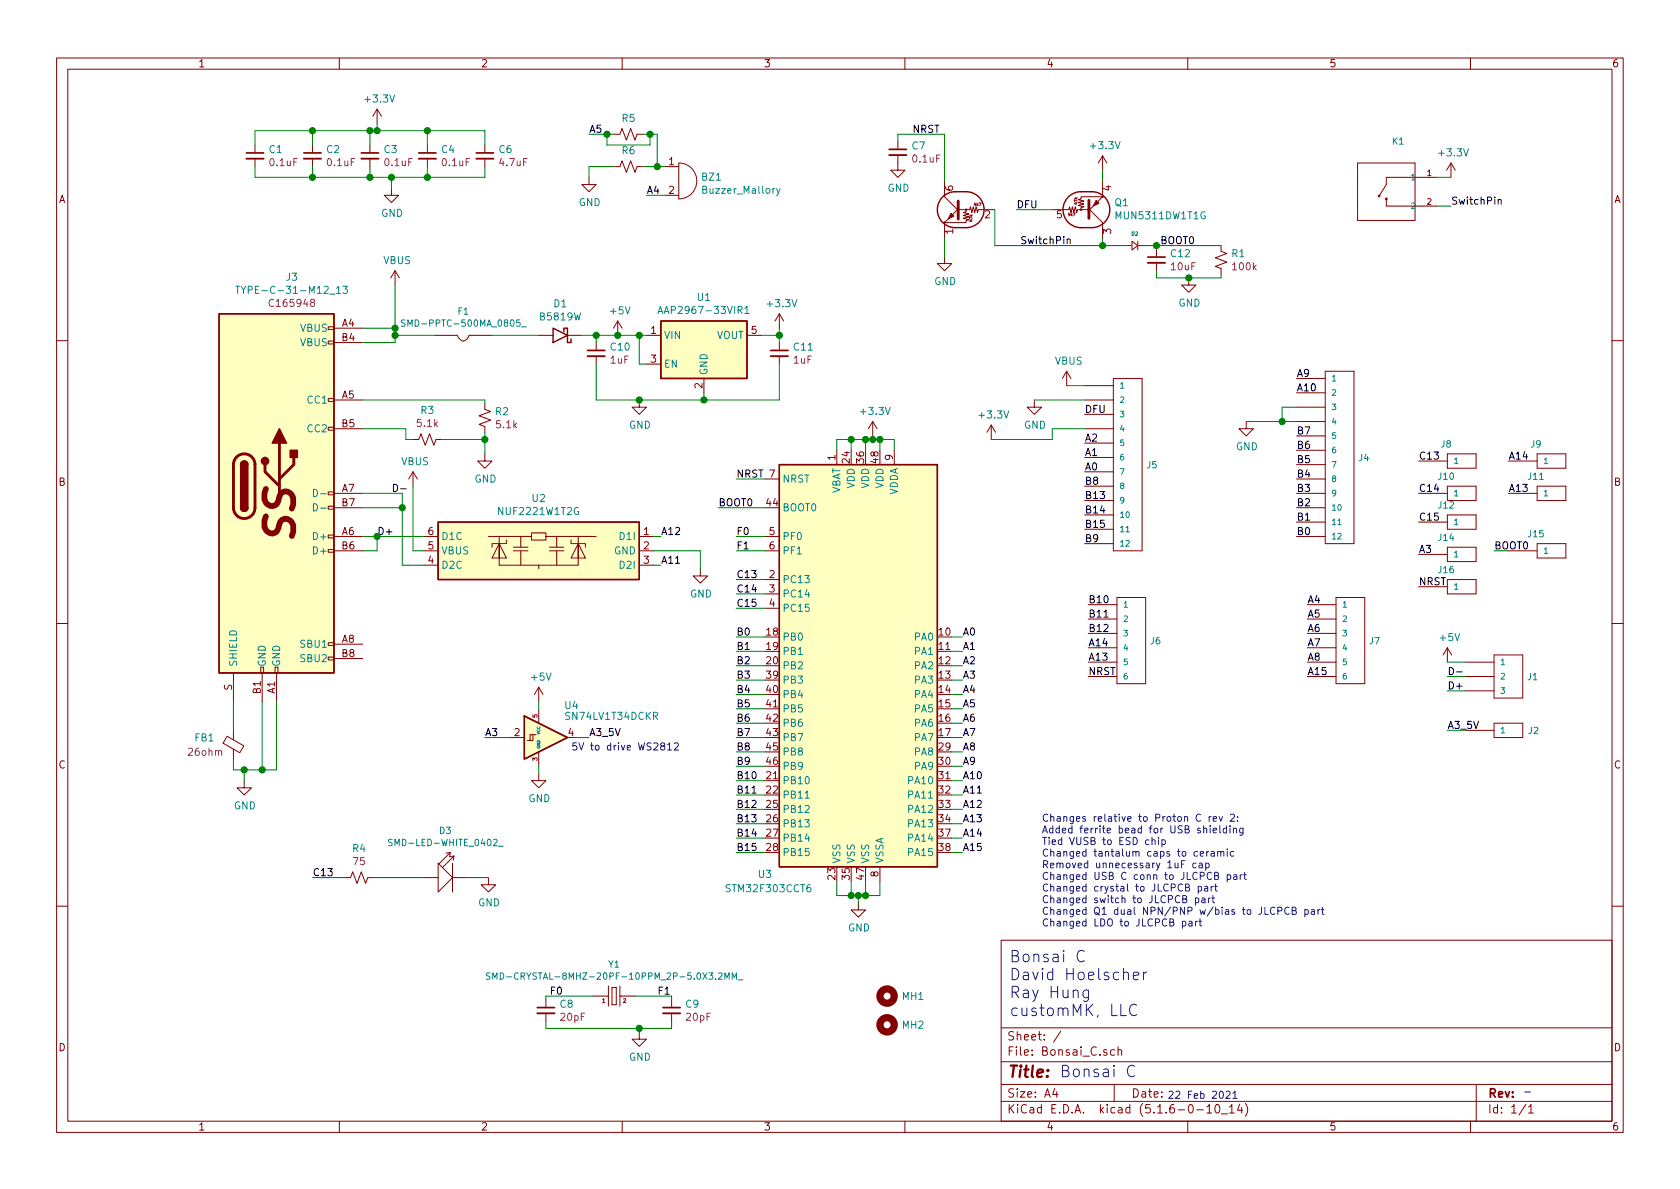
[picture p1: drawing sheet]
EESchema Schematic File Version 4
EELAYER 30 0
EELAYER END
$Descr A4 11693 8268
encoding utf-8
Sheet 1 1
Title ""
Date ""
Rev ""
Comp ""
Comment1 ""
Comment2 ""
Comment3 ""
Comment4 ""
$EndDescr
Wire Wire Line
	3375 3000 3375 3050
$Comp
L power:GND #PWR06
U 1 1
P 3375 3150
F 0 "#PWR06" H 3375 2900 50  0001 C CNN
F 1 "GND" H 3380 2977 50  0000 C CNN
F 2 "" H 3375 3150 50  0001 C CNN
F 3 "" H 3375 3150 50  0001 C CNN
	1    3375 3150
	1    0    0    -1  
$EndComp
Wire Wire Line
	3075 3050 3375 3050
Connection ~ 3375 3050
Wire Wire Line
	3375 3050 3375 3150
Wire Wire Line
	2825 3050 2875 3050
Wire Wire Line
	3375 2800 3375 2775
Wire Wire Line
	3375 2775 2525 2775
Wire Wire Line
	1625 4875 1625 5075
Wire Wire Line
	1625 5275 1625 5350
Wire Wire Line
	1625 5350 1700 5350
Wire Wire Line
	1925 5350 1925 4875
$Comp
L power:GND #PWR012
U 1 1
P 1700 5425
F 0 "#PWR012" H 1700 5175 50  0001 C CNN
F 1 "GND" H 1705 5252 50  0000 C CNN
F 2 "" H 1700 5425 50  0001 C CNN
F 3 "" H 1700 5425 50  0001 C CNN
	1    1700 5425
	1    0    0    -1  
$EndComp
Wire Wire Line
	1700 5350 1700 5425
Connection ~ 1700 5350
$Comp
L Bonsai_C:HEADER-VERT_3P-2.54_ J1
U 1 1
P 10500 4700
F 0 "J1" H 10628 4700 45  0000 L CNN
F 1 "HEADER-VERT_3P-2.54_" H 10450 4950 45  0001 L BNN
F 2 "Bonsai_C:PinHeader_1x03_P2.54mm_Vertical" H 10500 4700 39  0001 C CNN
F 3 "" H 10500 4700 39  0001 C CNN
	1    10500 4700
	1    0    0    -1  
$EndComp
$Comp
L Bonsai_C:HEADER-VERT_12P-2.54_ J5
U 1 1
P 7850 2825
F 0 "J5" H 7978 2425 45  0000 L CNN
F 1 "HEADER-VERT_12P-2.54_" H 7800 3075 45  0001 L BNN
F 2 "Bonsai_C:PinHeader_1x12_P2.54mm_Vertical" H 7850 2825 39  0001 C CNN
F 3 "" H 7850 2825 39  0001 C CNN
	1    7850 2825
	1    0    0    -1  
$EndComp
$Comp
L Bonsai_C:HEADER-VERT_6P-2.54_ J6
U 1 1
P 7875 4450
F 0 "J6" H 8003 4450 45  0000 L CNN
F 1 "HEADER-VERT_6P-2.54_" H 7825 4800 45  0001 L BNN
F 2 "Bonsai_C:PinHeader_1x06_P2.54mm_Vertical" H 7875 4550 39  0001 C CNN
F 3 "" H 7875 4550 39  0001 C CNN
	1    7875 4450
	1    0    0    -1  
$EndComp
$Comp
L Bonsai_C:HEADER-VERT_1P-2.54_ J2
U 1 1
P 10500 5075
F 0 "J2" H 10675 5075 45  0000 C CNN
F 1 "HEADER-VERT_1P-2.54_" H 10450 5325 45  0001 L BNN
F 2 "Bonsai_C:PinHeader_1x01_P2.54mm_Vertical" H 10500 5075 39  0001 C CNN
F 3 "" H 10500 5075 39  0001 C CNN
	1    10500 5075
	1    0    0    -1  
$EndComp
$Comp
L Bonsai_C:HEADER-VERT_12P-2.54_ J4
U 1 1
P 9325 2775
F 0 "J4" H 9453 2375 45  0000 L CNN
F 1 "HEADER-VERT_12P-2.54_" H 9275 3025 45  0001 L BNN
F 2 "Bonsai_C:PinHeader_1x12_P2.54mm_Vertical" H 9325 2775 39  0001 C CNN
F 3 "" H 9325 2775 39  0001 C CNN
	1    9325 2775
	1    0    0    -1  
$EndComp
$Comp
L Bonsai_C:HEADER-VERT_6P-2.54_ J7
U 1 1
P 9400 4450
F 0 "J7" H 9528 4450 45  0000 L CNN
F 1 "HEADER-VERT_6P-2.54_" H 9350 4800 45  0001 L BNN
F 2 "Bonsai_C:PinHeader_1x06_P2.54mm_Vertical" H 9400 4550 39  0001 C CNN
F 3 "" H 9400 4550 39  0001 C CNN
	1    9400 4450
	1    0    0    -1  
$EndComp
$Comp
L Bonsai_C:STM32F303CCT6 U3
U 1 1
P 6025 4625
F 0 "U3" H 5325 3175 50  0000 C CNN
F 1 "STM32F303CCT6" H 5350 3075 50  0000 C CNN
F 2 "Bonsai_C:LQFP-48_7x7mm_P0.5mm" H 5425 3225 50  0001 R CNN
F 3 "http://www.st.com/st-web-ui/static/active/en/resource/technical/document/datasheet/DM00058181.pdf" H 6025 4625 50  0001 C CNN
F 4 "C81523" H 5975 2854 50  0001 C CNN "LCSC"
	1    6025 4625
	1    0    0    -1  
$EndComp
Text Label 6700 4425 0    50   ~ 0
A0
Wire Wire Line
	6625 4425 6700 4425
Text Label 6700 4525 0    50   ~ 0
A1
Wire Wire Line
	6625 4525 6700 4525
Text Label 6700 4625 0    50   ~ 0
A2
Wire Wire Line
	6625 4625 6700 4625
Text Label 6700 4725 0    50   ~ 0
A3
Wire Wire Line
	6625 4725 6700 4725
Text Label 6700 4825 0    50   ~ 0
A4
Wire Wire Line
	6625 4825 6700 4825
Text Label 6700 4925 0    50   ~ 0
A5
Wire Wire Line
	6625 4925 6700 4925
Wire Wire Line
	6625 5025 6700 5025
Text Label 6700 5125 0    50   ~ 0
A7
Wire Wire Line
	6625 5125 6700 5125
Text Label 6700 5225 0    50   ~ 0
A8
Wire Wire Line
	6625 5225 6700 5225
Text Label 6700 5325 0    50   ~ 0
A9
Wire Wire Line
	6625 5325 6700 5325
Text Label 6700 5425 0    50   ~ 0
A10
Wire Wire Line
	6625 5425 6700 5425
Text Label 6700 5525 0    50   ~ 0
A11
Wire Wire Line
	6625 5525 6700 5525
Text Label 6700 5625 0    50   ~ 0
A12
Wire Wire Line
	6625 5625 6700 5625
Text Label 6700 5725 0    50   ~ 0
A13
Wire Wire Line
	6625 5725 6700 5725
Text Label 6700 5825 0    50   ~ 0
A14
Wire Wire Line
	6625 5825 6700 5825
Text Label 6700 5925 0    50   ~ 0
A15
Wire Wire Line
	6625 5925 6700 5925
Text Label 5125 3325 0    50   ~ 0
NRST
Text Label 5000 3525 0    50   ~ 0
BOOT0
Text Label 5125 3725 0    50   ~ 0
F0
Text Label 5125 4725 0    50   ~ 0
B3
Text Label 5125 4825 0    50   ~ 0
B4
Text Label 5125 4925 0    50   ~ 0
B5
Text Label 5125 5025 0    50   ~ 0
B6
Text Label 5125 5125 0    50   ~ 0
B7
Text Label 5125 5225 0    50   ~ 0
B8
Text Label 5125 5325 0    50   ~ 0
B9
Text Label 5125 5425 0    50   ~ 0
B10
Text Label 5125 5525 0    50   ~ 0
B11
Text Label 5125 5625 0    50   ~ 0
B12
Text Label 5125 5725 0    50   ~ 0
B13
Text Label 5125 5825 0    50   ~ 0
B14
Text Label 5125 5925 0    50   ~ 0
B15
Wire Wire Line
	5125 3325 5325 3325
Wire Wire Line
	5000 3525 5325 3525
Wire Wire Line
	5125 4725 5325 4725
Wire Wire Line
	5125 4825 5325 4825
Wire Wire Line
	5125 4925 5325 4925
Wire Wire Line
	5125 5025 5325 5025
Wire Wire Line
	5125 5125 5325 5125
Wire Wire Line
	5125 5225 5325 5225
Wire Wire Line
	5125 5325 5325 5325
Wire Wire Line
	5125 5425 5325 5425
Wire Wire Line
	5125 5525 5325 5525
Wire Wire Line
	5125 5625 5325 5625
Wire Wire Line
	5125 5725 5325 5725
Wire Wire Line
	5125 5825 5325 5825
Wire Wire Line
	5125 5925 5325 5925
Text Label 5125 3825 0    50   ~ 0
F1
Text Label 5125 4025 0    50   ~ 0
C13
Wire Wire Line
	5125 4025 5325 4025
Text Label 5125 4125 0    50   ~ 0
C14
Wire Wire Line
	5125 4125 5325 4125
Text Label 5125 4225 0    50   ~ 0
C15
Wire Wire Line
	5125 4225 5325 4225
Text Label 5125 4425 0    50   ~ 0
B0
Wire Wire Line
	5125 4425 5325 4425
Text Label 5125 4525 0    50   ~ 0
B1
Wire Wire Line
	5125 4525 5325 4525
Text Label 5125 4625 0    50   ~ 0
B2
Wire Wire Line
	5125 4625 5325 4625
$Comp
L power:GND #PWR013
U 1 1
P 5975 6275
F 0 "#PWR013" H 5975 6025 50  0001 C CNN
F 1 "GND" H 5980 6102 50  0000 C CNN
F 2 "" H 5975 6275 50  0001 C CNN
F 3 "" H 5975 6275 50  0001 C CNN
	1    5975 6275
	1    0    0    -1  
$EndComp
Wire Wire Line
	5825 6125 5825 6225
Wire Wire Line
	5825 6225 5925 6225
Wire Wire Line
	5975 6225 5975 6275
Connection ~ 5925 6225
Wire Wire Line
	5925 6225 5975 6225
Wire Wire Line
	5925 6125 5925 6225
Wire Wire Line
	6025 6125 6025 6225
Wire Wire Line
	6025 6225 5975 6225
Connection ~ 5975 6225
Wire Wire Line
	6125 6125 6125 6225
Wire Wire Line
	6125 6225 6025 6225
Connection ~ 6025 6225
Text Label 6700 5025 0    50   ~ 0
A6
Wire Wire Line
	2525 2275 2750 2275
Wire Wire Line
	2750 2275 2750 2325
Wire Wire Line
	3025 2325 2750 2325
$Comp
L Bonsai_C:B5819W D1
U 1 1
P 3900 2325
F 0 "D1" H 3900 2108 50  0000 C CNN
F 1 "B5819W" H 3900 2199 50  0000 C CNN
F 2 "Bonsai_C:D_SOD-123" H 3900 2150 50  0001 C CNN
F 3 "" H 3900 2325 50  0001 C CNN
F 4 "C8598" H 3900 2325 50  0001 C CNN "LCSC"
	1    3900 2325
	-1   0    0    1   
$EndComp
Wire Wire Line
	7550 2675 7425 2675
$Comp
L power:GND #PWR08
U 1 1
P 7200 2775
F 0 "#PWR08" H 7200 2525 50  0001 C CNN
F 1 "GND" H 7205 2602 50  0000 C CNN
F 2 "" H 7200 2775 50  0001 C CNN
F 3 "" H 7200 2775 50  0001 C CNN
	1    7200 2775
	1    0    0    -1  
$EndComp
Wire Wire Line
	7200 2775 7550 2775
$Comp
L Bonsai_C:cap_1uF_10v_0402 C10
U 1 1
P 4150 2425
F 0 "C10" H 4242 2446 50  0000 L CNN
F 1 "cap_1uF_10v_0402" H 4225 2325 50  0001 L CNN
F 2 "Bonsai_C:C_0402_1005Metric" H 4900 2100 50  0001 C CNN
F 3 "" H 4150 2400 50  0001 C CNN
F 4 "CC0402KRX5R6BB105" H 4625 2250 50  0001 C CNN "MPN"
F 5 "Yageo" H 4325 2175 50  0001 C CNN "Mfg"
F 6 "1uF" H 4242 2355 50  0000 L CNN "Display value"
F 7 "C52923" H 4150 2425 50  0001 C CNN "LCSC"
	1    4150 2425
	1    0    0    -1  
$EndComp
$Comp
L Bonsai_C:cap_1uF_10v_0402 C11
U 1 1
P 5425 2425
F 0 "C11" H 5517 2446 50  0000 L CNN
F 1 "cap_1uF_10v_0402" H 5500 2325 50  0001 L CNN
F 2 "Bonsai_C:C_0402_1005Metric" H 6175 2100 50  0001 C CNN
F 3 "" H 5425 2400 50  0001 C CNN
F 4 "CC0402KRX5R6BB105" H 5900 2250 50  0001 C CNN "MPN"
F 5 "Yageo" H 5600 2175 50  0001 C CNN "Mfg"
F 6 "1uF" H 5517 2355 50  0000 L CNN "Display value"
F 7 "C52923" H 5425 2425 50  0001 C CNN "LCSC"
	1    5425 2425
	1    0    0    -1  
$EndComp
Wire Wire Line
	5300 2325 5425 2325
Wire Wire Line
	5425 2325 5425 2375
Wire Wire Line
	4050 2325 4150 2325
Wire Wire Line
	4150 2375 4150 2325
Connection ~ 4150 2325
Wire Wire Line
	4150 2325 4300 2325
Wire Wire Line
	4150 2525 4150 2775
Wire Wire Line
	4150 2775 4450 2775
Wire Wire Line
	4900 2775 4900 2725
Wire Wire Line
	5425 2525 5425 2775
Wire Wire Line
	5425 2775 4900 2775
Connection ~ 4900 2775
$Comp
L power:GND #PWR05
U 1 1
P 4450 2775
F 0 "#PWR05" H 4450 2525 50  0001 C CNN
F 1 "GND" H 4455 2602 50  0000 C CNN
F 2 "" H 4450 2775 50  0001 C CNN
F 3 "" H 4450 2775 50  0001 C CNN
	1    4450 2775
	1    0    0    -1  
$EndComp
Connection ~ 4450 2775
Wire Wire Line
	4450 2775 4900 2775
Wire Wire Line
	4450 2325 4450 2525
Wire Wire Line
	4450 2525 4500 2525
Connection ~ 4450 2325
Wire Wire Line
	4450 2325 4500 2325
$Comp
L power:GND #PWR09
U 1 1
P 4875 3950
F 0 "#PWR09" H 4875 3700 50  0001 C CNN
F 1 "GND" H 4880 3777 50  0000 C CNN
F 2 "" H 4875 3950 50  0001 C CNN
F 3 "" H 4875 3950 50  0001 C CNN
	1    4875 3950
	1    0    0    -1  
$EndComp
Wire Wire Line
	2875 3825 2950 3825
Text Label 2725 3425 0    50   ~ 0
D-
Text Label 2625 3725 0    50   ~ 0
D+
Text Label 10075 4700 0    50   ~ 0
D-
Wire Wire Line
	10075 4700 10200 4700
Wire Wire Line
	10075 4800 10200 4800
Wire Wire Line
	10075 4600 10200 4600
Text Label 10075 4800 0    50   ~ 0
D+
$Comp
L power:+5V #PWR04
U 1 1
P 4300 2325
F 0 "#PWR04" H 4300 2175 50  0001 C CNN
F 1 "+5V" H 4315 2498 50  0000 C CNN
F 2 "" H 4300 2325 50  0001 C CNN
F 3 "" H 4300 2325 50  0001 C CNN
	1    4300 2325
	1    0    0    -1  
$EndComp
Connection ~ 4300 2325
Wire Wire Line
	4300 2325 4450 2325
$Comp
L power:+5V #PWR01
U 1 1
P 10075 4600
F 0 "#PWR01" H 10075 4450 50  0001 C CNN
F 1 "+5V" H 10090 4773 50  0000 C CNN
F 2 "" H 10075 4600 50  0001 C CNN
F 3 "" H 10075 4600 50  0001 C CNN
	1    10075 4600
	1    0    0    -1  
$EndComp
Wire Wire Line
	10075 5075 10200 5075
$Comp
L power:VBUS #PWR02
U 1 1
P 2750 1975
F 0 "#PWR02" H 2750 1825 50  0001 C CNN
F 1 "VBUS" H 2765 2148 50  0000 C CNN
F 2 "" H 2750 1975 50  0001 C CNN
F 3 "" H 2750 1975 50  0001 C CNN
	1    2750 1975
	1    0    0    -1  
$EndComp
Wire Wire Line
	2750 1975 2750 2275
$Comp
L power:VBUS #PWR07
U 1 1
P 7425 2675
F 0 "#PWR07" H 7425 2525 50  0001 C CNN
F 1 "VBUS" H 7440 2848 50  0000 C CNN
F 2 "" H 7425 2675 50  0001 C CNN
F 3 "" H 7425 2675 50  0001 C CNN
	1    7425 2675
	1    0    0    -1  
$EndComp
Connection ~ 2750 2275
Wire Wire Line
	3425 2325 3750 2325
$Comp
L Bonsai_C:SN74LV1T34DCKR U4
U 1 1
P 3750 5125
F 0 "U4" H 3925 5350 50  0000 L CNN
F 1 "SN74LV1T34DCKR" H 3925 5275 50  0000 L CNN
F 2 "Bonsai_C:SOT-353_SC-70-5" H 3750 4875 50  0001 C CNN
F 3 "http://www.ti.com/lit/ds/symlink/sn74lvc1g14.pdf" H 3750 5125 50  0001 C CNN
F 4 "C78541" H 4044 5034 50  0001 L CNN "LCSC"
	1    3750 5125
	1    0    0    -1  
$EndComp
$Comp
L power:+3.3V #PWR03
U 1 1
P 5425 2275
F 0 "#PWR03" H 5425 2125 50  0001 C CNN
F 1 "+3.3V" H 5440 2448 50  0000 C CNN
F 2 "" H 5425 2275 50  0001 C CNN
F 3 "" H 5425 2275 50  0001 C CNN
	1    5425 2275
	1    0    0    -1  
$EndComp
Wire Wire Line
	5425 2275 5425 2325
Connection ~ 5425 2325
Wire Wire Line
	3750 4875 3750 4925
Wire Wire Line
	3750 5375 3750 5325
$Comp
L power:GND #PWR011
U 1 1
P 3750 5375
F 0 "#PWR011" H 3750 5125 50  0001 C CNN
F 1 "GND" H 3755 5202 50  0000 C CNN
F 2 "" H 3750 5375 50  0001 C CNN
F 3 "" H 3750 5375 50  0001 C CNN
	1    3750 5375
	1    0    0    -1  
$EndComp
Wire Wire Line
	2600 6100 2950 6100
Text Label 2175 6100 0    50   ~ 0
C13
Wire Wire Line
	2175 6100 2400 6100
$Comp
L power:GND #PWR025
U 1 1
P 3400 6100
F 0 "#PWR025" H 3400 5850 50  0001 C CNN
F 1 "GND" H 3405 5927 50  0000 C CNN
F 2 "" H 3400 6100 50  0001 C CNN
F 3 "" H 3400 6100 50  0001 C CNN
	1    3400 6100
	1    0    0    -1  
$EndComp
Wire Wire Line
	3250 6100 3400 6100
$Comp
L power:+3.3V #PWR021
U 1 1
P 6075 3025
F 0 "#PWR021" H 6075 2875 50  0001 C CNN
F 1 "+3.3V" H 6090 3198 50  0000 C CNN
F 2 "" H 6075 3025 50  0001 C CNN
F 3 "" H 6075 3025 50  0001 C CNN
	1    6075 3025
	1    0    0    -1  
$EndComp
Wire Wire Line
	6075 3025 6075 3050
Wire Wire Line
	6075 3050 6125 3050
Wire Wire Line
	6225 3050 6225 3125
Wire Wire Line
	6125 3125 6125 3050
Connection ~ 6125 3050
Wire Wire Line
	6125 3050 6225 3050
Wire Wire Line
	5825 3125 5825 3050
Wire Wire Line
	5825 3050 5925 3050
Connection ~ 6075 3050
Wire Wire Line
	6025 3125 6025 3050
Connection ~ 6025 3050
Wire Wire Line
	6025 3050 6075 3050
Wire Wire Line
	5925 3125 5925 3050
Connection ~ 5925 3050
Wire Wire Line
	5925 3050 6025 3050
Wire Wire Line
	7675 1700 7675 1650
$Comp
L power:+3.3V #PWR016
U 1 1
P 7675 1175
F 0 "#PWR016" H 7675 1025 50  0001 C CNN
F 1 "+3.3V" H 7690 1348 50  0000 C CNN
F 2 "" H 7675 1175 50  0001 C CNN
F 3 "" H 7675 1175 50  0001 C CNN
	1    7675 1175
	1    0    0    -1  
$EndComp
Wire Wire Line
	7675 1175 7675 1250
Text Label 7075 1450 0    50   ~ 0
DFU
Wire Wire Line
	7075 1450 7325 1450
Text Label 6350 925  0    50   ~ 0
NRST
Text Label 9875 4075 0    50   ~ 0
NRST
Text Label 7575 4700 0    50   ~ 0
NRST
Wire Wire Line
	6250 975  6250 925 
Wire Wire Line
	6250 925  6575 925 
$Comp
L power:GND #PWR017
U 1 1
P 6575 1775
F 0 "#PWR017" H 6575 1525 50  0001 C CNN
F 1 "GND" H 6580 1602 50  0000 C CNN
F 2 "" H 6575 1775 50  0001 C CNN
F 3 "" H 6575 1775 50  0001 C CNN
	1    6575 1775
	1    0    0    -1  
$EndComp
Wire Wire Line
	6575 1650 6575 1775
$Comp
L power:GND #PWR015
U 1 1
P 6250 1125
F 0 "#PWR015" H 6250 875 50  0001 C CNN
F 1 "GND" H 6255 952 50  0000 C CNN
F 2 "" H 6250 1125 50  0001 C CNN
F 3 "" H 6250 1125 50  0001 C CNN
	1    6250 1125
	1    0    0    -1  
$EndComp
Wire Wire Line
	6575 925  6575 1250
Text Label 7100 1700 0    50   ~ 0
SwitchPin
Text Label 10100 1425 0    50   ~ 0
SwitchPin
Wire Wire Line
	10100 1425 10000 1425
Wire Wire Line
	6925 1700 7675 1700
Connection ~ 7675 1700
Wire Wire Line
	7675 1700 7850 1700
Text Label 8075 1700 0    50   ~ 0
BOOT0
$Comp
L Bonsai_C:r_5.1k_0402_1p R2
U 1 1
P 3375 2900
F 0 "R2" H 3443 2946 50  0000 L CNN
F 1 "r_5.1k_0402_1p" H 3405 2860 50  0001 L CNN
F 2 "Bonsai_C:R_0402_1005Metric" H 4100 2775 50  0001 C CNN
F 3 "" H 3375 2900 50  0001 C CNN
F 4 "0402WGF5101TCE" H 3775 2700 50  0001 C CNN "MPN"
F 5 "5.1k" H 3443 2855 50  0000 L CNN "Display value"
F 6 "C25905" H 3375 2900 50  0001 C CNN "LCSC"
	1    3375 2900
	1    0    0    -1  
$EndComp
$Comp
L Bonsai_C:r_5.1k_0402_1p R3
U 1 1
P 2975 3050
F 0 "R3" V 2770 3050 50  0000 C CNN
F 1 "r_5.1k_0402_1p" H 3005 3010 50  0001 L CNN
F 2 "Bonsai_C:R_0402_1005Metric" H 3700 2925 50  0001 C CNN
F 3 "" H 2975 3050 50  0001 C CNN
F 4 "0402WGF5101TCE" H 3375 2850 50  0001 C CNN "MPN"
F 5 "5.1k" V 2861 3050 50  0000 C CNN "Display value"
F 6 "C25905" H 2975 3050 50  0001 C CNN "LCSC"
	1    2975 3050
	0    1    1    0   
$EndComp
$Comp
L Bonsai_C:r_75_0402_1p R4
U 1 1
P 2500 6100
F 0 "R4" V 2295 6100 50  0000 C CNN
F 1 "r_75_0402_1p" H 2530 6060 50  0001 L CNN
F 2 "Bonsai_C:R_0402_1005Metric" H 3225 5975 50  0001 C CNN
F 3 "" H 2500 6100 50  0001 C CNN
F 4 "0402WGF750JTCE" H 2900 5900 50  0001 C CNN "MPN"
F 5 "Uniroyal" H 2675 5825 50  0001 C CNN "Mfg"
F 6 "75" V 2386 6100 50  0000 C CNN "Display value"
F 7 "C25133" H 2500 6100 50  0001 C CNN "LCSC"
	1    2500 6100
	0    1    1    0   
$EndComp
$Comp
L Bonsai_C:r_100k_0402_1p R1
U 1 1
P 8500 1800
F 0 "R1" H 8568 1846 50  0000 L CNN
F 1 "r_100k_0402_1p" H 8530 1760 50  0001 L CNN
F 2 "Bonsai_C:R_0402_1005Metric" H 9225 1675 50  0001 C CNN
F 3 "" H 8500 1800 50  0001 C CNN
F 4 "0402WGF1003TCE" H 8900 1600 50  0001 C CNN "MPN"
F 5 "100k" H 8568 1755 50  0000 L CNN "Display value"
F 6 "C25741" H 8500 1800 50  0001 C CNN "LCSC"
	1    8500 1800
	1    0    0    -1  
$EndComp
Wire Wire Line
	7950 1700 8050 1700
Wire Wire Line
	8050 1725 8050 1700
Connection ~ 8050 1700
Wire Wire Line
	8050 1700 8500 1700
Wire Wire Line
	8050 1875 8050 1925
Wire Wire Line
	8050 1925 8275 1925
Wire Wire Line
	8500 1925 8500 1900
$Comp
L power:GND #PWR020
U 1 1
P 8275 1925
F 0 "#PWR020" H 8275 1675 50  0001 C CNN
F 1 "GND" H 8280 1752 50  0000 C CNN
F 2 "" H 8275 1925 50  0001 C CNN
F 3 "" H 8275 1925 50  0001 C CNN
	1    8275 1925
	1    0    0    -1  
$EndComp
Connection ~ 8275 1925
Wire Wire Line
	8275 1925 8500 1925
$Comp
L Bonsai_C:cap_100nF_16v_0402 C7
U 1 1
P 6250 1025
F 0 "C7" H 6342 1046 50  0000 L CNN
F 1 "cap_100nF_16v_0402" H 6325 925 50  0001 L CNN
F 2 "Bonsai_C:C_0402_1005Metric" H 7000 700 50  0001 C CNN
F 3 "" H 6250 1000 50  0001 C CNN
F 4 "CL05B104KO5NNNC" H 6725 850 50  0001 C CNN "MPN"
F 5 "Samsung" H 6425 775 50  0001 C CNN "Mfg"
F 6 "0.1uF" H 6342 955 50  0000 L CNN "Display value"
F 7 "C1525" H 6250 1025 50  0001 C CNN "LCSC"
	1    6250 1025
	1    0    0    -1  
$EndComp
$Comp
L Bonsai_C:cap_100nF_16v_0402 C4
U 1 1
P 2975 1050
F 0 "C4" H 3067 1071 50  0000 L CNN
F 1 "cap_100nF_16v_0402" H 3050 950 50  0001 L CNN
F 2 "Bonsai_C:C_0402_1005Metric" H 3725 725 50  0001 C CNN
F 3 "" H 2975 1025 50  0001 C CNN
F 4 "CL05B104KO5NNNC" H 3450 875 50  0001 C CNN "MPN"
F 5 "Samsung" H 3150 800 50  0001 C CNN "Mfg"
F 6 "0.1uF" H 3067 980 50  0000 L CNN "Display value"
F 7 "C1525" H 2975 1050 50  0001 C CNN "LCSC"
	1    2975 1050
	1    0    0    -1  
$EndComp
$Comp
L Bonsai_C:cap_100nF_16v_0402 C3
U 1 1
P 2575 1050
F 0 "C3" H 2667 1071 50  0000 L CNN
F 1 "cap_100nF_16v_0402" H 2650 950 50  0001 L CNN
F 2 "Bonsai_C:C_0402_1005Metric" H 3325 725 50  0001 C CNN
F 3 "" H 2575 1025 50  0001 C CNN
F 4 "CL05B104KO5NNNC" H 3050 875 50  0001 C CNN "MPN"
F 5 "Samsung" H 2750 800 50  0001 C CNN "Mfg"
F 6 "0.1uF" H 2667 980 50  0000 L CNN "Display value"
F 7 "C1525" H 2575 1050 50  0001 C CNN "LCSC"
	1    2575 1050
	1    0    0    -1  
$EndComp
$Comp
L Bonsai_C:cap_100nF_16v_0402 C2
U 1 1
P 2175 1050
F 0 "C2" H 2267 1071 50  0000 L CNN
F 1 "cap_100nF_16v_0402" H 2250 950 50  0001 L CNN
F 2 "Bonsai_C:C_0402_1005Metric" H 2925 725 50  0001 C CNN
F 3 "" H 2175 1025 50  0001 C CNN
F 4 "CL05B104KO5NNNC" H 2650 875 50  0001 C CNN "MPN"
F 5 "Samsung" H 2350 800 50  0001 C CNN "Mfg"
F 6 "0.1uF" H 2267 980 50  0000 L CNN "Display value"
F 7 "C1525" H 2175 1050 50  0001 C CNN "LCSC"
	1    2175 1050
	1    0    0    -1  
$EndComp
$Comp
L Bonsai_C:cap_100nF_16v_0402 C1
U 1 1
P 1775 1050
F 0 "C1" H 1867 1071 50  0000 L CNN
F 1 "cap_100nF_16v_0402" H 1850 950 50  0001 L CNN
F 2 "Bonsai_C:C_0402_1005Metric" H 2525 725 50  0001 C CNN
F 3 "" H 1775 1025 50  0001 C CNN
F 4 "CL05B104KO5NNNC" H 2250 875 50  0001 C CNN "MPN"
F 5 "Samsung" H 1950 800 50  0001 C CNN "Mfg"
F 6 "0.1uF" H 1867 980 50  0000 L CNN "Display value"
F 7 "C1525" H 1775 1050 50  0001 C CNN "LCSC"
	1    1775 1050
	1    0    0    -1  
$EndComp
$Comp
L power:+3.3V #PWR010
U 1 1
P 2625 850
F 0 "#PWR010" H 2625 700 50  0001 C CNN
F 1 "+3.3V" H 2640 1023 50  0000 C CNN
F 2 "" H 2625 850 50  0001 C CNN
F 3 "" H 2625 850 50  0001 C CNN
	1    2625 850 
	1    0    0    -1  
$EndComp
Wire Wire Line
	1775 1000 1775 900 
Wire Wire Line
	1775 900  2175 900 
Wire Wire Line
	2625 850  2625 900 
Connection ~ 2625 900 
Wire Wire Line
	2625 900  2975 900 
Wire Wire Line
	2175 1000 2175 900 
Connection ~ 2175 900 
Wire Wire Line
	2175 900  2575 900 
Wire Wire Line
	2575 1000 2575 900 
Connection ~ 2575 900 
Wire Wire Line
	2575 900  2625 900 
Wire Wire Line
	2975 1000 2975 900 
Connection ~ 2975 900 
Wire Wire Line
	1775 1150 1775 1225
Wire Wire Line
	1775 1225 2175 1225
Wire Wire Line
	2975 1150 2975 1225
Connection ~ 2975 1225
Wire Wire Line
	2575 1150 2575 1225
Connection ~ 2575 1225
Wire Wire Line
	2575 1225 2725 1225
Wire Wire Line
	2175 1150 2175 1225
Connection ~ 2175 1225
Wire Wire Line
	2175 1225 2575 1225
$Comp
L power:GND #PWR014
U 1 1
P 2725 1300
F 0 "#PWR014" H 2725 1050 50  0001 C CNN
F 1 "GND" H 2730 1127 50  0000 C CNN
F 2 "" H 2725 1300 50  0001 C CNN
F 3 "" H 2725 1300 50  0001 C CNN
	1    2725 1300
	1    0    0    -1  
$EndComp
Wire Wire Line
	2725 1300 2725 1225
Connection ~ 2725 1225
Wire Wire Line
	2725 1225 2975 1225
$Comp
L power:+5V #PWR024
U 1 1
P 3750 4875
F 0 "#PWR024" H 3750 4725 50  0001 C CNN
F 1 "+5V" H 3765 5048 50  0000 C CNN
F 2 "" H 3750 4875 50  0001 C CNN
F 3 "" H 3750 4875 50  0001 C CNN
	1    3750 4875
	1    0    0    -1  
$EndComp
Text Label 4100 5125 0    50   ~ 0
A3_5V
Text Label 3375 5125 0    50   ~ 0
A3
Wire Wire Line
	3375 5125 3550 5125
Wire Wire Line
	4000 5125 4100 5125
Text Notes 3975 5225 0    50   ~ 0
5V to drive WS2812\n
$Comp
L Bonsai_C:cap_20pF_50v_0402 C8
U 1 1
P 3800 7000
F 0 "C8" H 3892 7021 50  0000 L CNN
F 1 "cap_20pF_50v_0402" H 3875 6900 50  0001 L CNN
F 2 "Bonsai_C:C_0402_1005Metric" H 4550 6675 50  0001 C CNN
F 3 "" H 3800 6975 50  0001 C CNN
F 4 "0402CG200J500NT" H 4275 6825 50  0001 C CNN "MPN"
F 5 "Guangdong Fenghua Advanced Tech" H 3975 6750 50  0001 C CNN "Mfg"
F 6 "20pF" H 3892 6930 50  0000 L CNN "Display value"
F 7 "C1554" H 3800 7000 50  0001 C CNN "LCSC"
	1    3800 7000
	1    0    0    -1  
$EndComp
$Comp
L Bonsai_C:cap_20pF_50v_0402 C9
U 1 1
P 4675 7000
F 0 "C9" H 4767 7021 50  0000 L CNN
F 1 "cap_20pF_50v_0402" H 4750 6900 50  0001 L CNN
F 2 "Bonsai_C:C_0402_1005Metric" H 5425 6675 50  0001 C CNN
F 3 "" H 4675 6975 50  0001 C CNN
F 4 "0402CG200J500NT" H 5150 6825 50  0001 C CNN "MPN"
F 5 "Guangdong Fenghua Advanced Tech" H 4850 6750 50  0001 C CNN "Mfg"
F 6 "20pF" H 4767 6930 50  0000 L CNN "Display value"
F 7 "C1554" H 4675 7000 50  0001 C CNN "LCSC"
	1    4675 7000
	1    0    0    -1  
$EndComp
$Comp
L power:GND #PWR026
U 1 1
P 4450 7175
F 0 "#PWR026" H 4450 6925 50  0001 C CNN
F 1 "GND" H 4455 7002 50  0000 C CNN
F 2 "" H 4450 7175 50  0001 C CNN
F 3 "" H 4450 7175 50  0001 C CNN
	1    4450 7175
	1    0    0    -1  
$EndComp
Wire Wire Line
	3800 7100 3800 7150
Wire Wire Line
	4675 7150 4675 7100
Wire Wire Line
	4450 7175 4450 7150
Connection ~ 4450 7150
Wire Wire Line
	4450 7150 4675 7150
Wire Wire Line
	4675 6925 4675 6950
Wire Wire Line
	3800 6925 3800 6950
Text Label 9025 2625 0    50   ~ 0
A9
Text Label 9025 2725 0    50   ~ 0
A10
$Comp
L power:GND #PWR022
U 1 1
P 8675 2925
F 0 "#PWR022" H 8675 2675 50  0001 C CNN
F 1 "GND" H 8680 2752 50  0000 C CNN
F 2 "" H 8675 2925 50  0001 C CNN
F 3 "" H 8675 2925 50  0001 C CNN
	1    8675 2925
	1    0    0    -1  
$EndComp
Wire Wire Line
	8675 2925 8925 2925
Wire Wire Line
	9025 2825 8925 2825
Wire Wire Line
	8925 2825 8925 2925
Connection ~ 8925 2925
Wire Wire Line
	8925 2925 9025 2925
Text Label 9025 3025 0    50   ~ 0
B7
Text Label 9025 3125 0    50   ~ 0
B6
Text Label 9025 3225 0    50   ~ 0
B5
Text Label 9025 3325 0    50   ~ 0
B4
Text Label 9025 3425 0    50   ~ 0
B3
Text Label 9025 3525 0    50   ~ 0
B2
Text Label 9025 3625 0    50   ~ 0
B1
Text Label 9025 3725 0    50   ~ 0
B0
Text Label 7575 4600 0    50   ~ 0
A13
Text Label 7575 4500 0    50   ~ 0
A14
Text Label 7575 4400 0    50   ~ 0
B12
Text Label 7575 4300 0    50   ~ 0
B11
Text Label 7575 4200 0    50   ~ 0
B10
Text Label 9100 4200 0    50   ~ 0
A4
Text Label 9100 4300 0    50   ~ 0
A5
Text Label 9100 4400 0    50   ~ 0
A6
Text Label 9100 4500 0    50   ~ 0
A7
Text Label 9100 4600 0    50   ~ 0
A8
Text Label 9100 4700 0    50   ~ 0
A15
Text Label 7550 2875 0    50   ~ 0
DFU
$Comp
L power:+3.3V #PWR023
U 1 1
P 6900 3050
F 0 "#PWR023" H 6900 2900 50  0001 C CNN
F 1 "+3.3V" H 6915 3223 50  0000 C CNN
F 2 "" H 6900 3050 50  0001 C CNN
F 3 "" H 6900 3050 50  0001 C CNN
	1    6900 3050
	1    0    0    -1  
$EndComp
Wire Wire Line
	6900 3050 7325 3050
Wire Wire Line
	7325 3050 7325 2975
Wire Wire Line
	7325 2975 7550 2975
Text Label 7550 3075 0    50   ~ 0
A2
Text Label 7550 3175 0    50   ~ 0
A1
Text Label 7550 3275 0    50   ~ 0
A0
Text Label 7550 3375 0    50   ~ 0
B8
Text Label 7550 3475 0    50   ~ 0
B13
Text Label 7550 3575 0    50   ~ 0
B14
Text Label 7550 3675 0    50   ~ 0
B15
Text Label 7550 3775 0    50   ~ 0
B9
Text Label 9875 3850 0    50   ~ 0
A3
Text Label 9875 3625 0    50   ~ 0
C15
Text Label 9875 3425 0    50   ~ 0
C14
Text Label 9875 3200 0    50   ~ 0
C13
Text Label 10500 3200 0    50   ~ 0
A14
Text Label 10500 3425 0    50   ~ 0
A13
Wire Wire Line
	4550 3825 4875 3825
Wire Wire Line
	4550 3725 4600 3725
Wire Wire Line
	4550 3925 4600 3925
Wire Wire Line
	5125 3725 5325 3725
Wire Wire Line
	5125 3825 5325 3825
Text Label 3825 6925 0    50   ~ 0
F0
Text Label 4575 6925 0    50   ~ 0
F1
Text Label 10075 5075 0    50   ~ 0
A3_5V
$Comp
L Bonsai_C:SMD-LED-WHITE_0402_ D3
U 1 1
P 3100 6100
F 0 "D3" H 3100 6429 45  0000 C CNN
F 1 "SMD-LED-WHITE_0402_" H 3100 6345 45  0000 C CNN
F 2 "Bonsai_C:LED_0402" H 3100 6100 39  0001 C CNN
F 3 "" H 3100 6100 39  0001 C CNN
F 4 "16-219A/T2D-AR2T1QY/3T" H 3130 6250 20  0001 C CNN "MPN"
F 5 "C74342" H 3130 6250 20  0001 C CNN "LCSC"
	1    3100 6100
	1    0    0    -1  
$EndComp
$Comp
L Bonsai_C:PAD_SQUARE_1MM J8
U 1 1
P 10175 3200
F 0 "J8" H 10067 3320 45  0000 C CNN
F 1 "PAD_SQUARE_1MM" H 10125 3450 45  0001 L BNN
F 2 "Bonsai_C:PAD_SQUARE_1MM" H 10175 3200 39  0001 C CNN
F 3 "" H 10175 3200 39  0001 C CNN
	1    10175 3200
	1    0    0    -1  
$EndComp
$Comp
L Bonsai_C:PAD_SQUARE_1MM J10
U 1 1
P 10175 3425
F 0 "J10" H 10067 3545 45  0000 C CNN
F 1 "PAD_SQUARE_1MM" H 10125 3675 45  0001 L BNN
F 2 "Bonsai_C:PAD_SQUARE_1MM" H 10175 3425 39  0001 C CNN
F 3 "" H 10175 3425 39  0001 C CNN
	1    10175 3425
	1    0    0    -1  
$EndComp
$Comp
L Bonsai_C:PAD_SQUARE_1MM J12
U 1 1
P 10175 3625
F 0 "J12" H 10067 3745 45  0000 C CNN
F 1 "PAD_SQUARE_1MM" H 10125 3875 45  0001 L BNN
F 2 "Bonsai_C:PAD_SQUARE_1MM" H 10175 3625 39  0001 C CNN
F 3 "" H 10175 3625 39  0001 C CNN
	1    10175 3625
	1    0    0    -1  
$EndComp
$Comp
L Bonsai_C:PAD_SQUARE_1MM J14
U 1 1
P 10175 3850
F 0 "J14" H 10067 3970 45  0000 C CNN
F 1 "PAD_SQUARE_1MM" H 10125 4100 45  0001 L BNN
F 2 "Bonsai_C:PAD_SQUARE_1MM" H 10175 3850 39  0001 C CNN
F 3 "" H 10175 3850 39  0001 C CNN
	1    10175 3850
	1    0    0    -1  
$EndComp
$Comp
L Bonsai_C:PAD_SQUARE_1MM J9
U 1 1
P 10800 3200
F 0 "J9" H 10692 3320 45  0000 C CNN
F 1 "PAD_SQUARE_1MM" H 10750 3450 45  0001 L BNN
F 2 "Bonsai_C:PAD_SQUARE_1MM" H 10800 3200 39  0001 C CNN
F 3 "" H 10800 3200 39  0001 C CNN
	1    10800 3200
	1    0    0    -1  
$EndComp
$Comp
L Bonsai_C:PAD_SQUARE_1MM J11
U 1 1
P 10800 3425
F 0 "J11" H 10692 3545 45  0000 C CNN
F 1 "PAD_SQUARE_1MM" H 10750 3675 45  0001 L BNN
F 2 "Bonsai_C:PAD_SQUARE_1MM" H 10800 3425 39  0001 C CNN
F 3 "" H 10800 3425 39  0001 C CNN
	1    10800 3425
	1    0    0    -1  
$EndComp
Text Notes 7250 6450 0    50   ~ 0
Changes relative to Proton C rev 2: \nAdded ferrite bead for USB shielding\nTied VUSB to ESD chip\nChanged tantalum caps to ceramic\nRemoved unnecessary 1uF cap\nChanged USB C conn to JLCPCB part\nChanged crystal to JLCPCB part\nChanged switch to JLCPCB part\nChanged Q1 dual NPN/PNP w/bias to JLCPCB part\nChanged LDO to JLCPCB part
Wire Wire Line
	3800 6925 4125 6925
Wire Wire Line
	3375 1150 3375 1225
$Comp
L Bonsai_C:Buzzer_Mallory BZ1
U 1 1
P 4725 1250
F 0 "BZ1" H 4878 1279 50  0000 L CNN
F 1 "Buzzer_Mallory" H 4878 1188 50  0000 L CNN
F 2 "Bonsai_C:Buzzer_Mallory_AST1109MLTRQ" V 4700 1350 50  0001 C CNN
F 3 "~" V 4700 1350 50  0001 C CNN
F 4 "AST1109MLTRQ" H 4725 1250 50  0001 C CNN "MPN"
	1    4725 1250
	1    0    0    -1  
$EndComp
Wire Wire Line
	4100 925  4225 925 
Wire Wire Line
	4100 1150 4275 1150
Wire Wire Line
	4475 925  4525 925 
Wire Wire Line
	4575 925  4575 1150
Wire Wire Line
	4575 1150 4625 1150
Wire Wire Line
	4475 1150 4575 1150
Connection ~ 4575 1150
Text Label 4100 925  0    50   ~ 0
A5
Wire Wire Line
	4225 925  4225 1000
Wire Wire Line
	4225 1000 4525 1000
Wire Wire Line
	4525 1000 4525 925 
Connection ~ 4225 925 
Wire Wire Line
	4225 925  4275 925 
Connection ~ 4525 925 
Wire Wire Line
	4525 925  4575 925 
$Comp
L power:GND #PWR028
U 1 1
P 4100 1225
F 0 "#PWR028" H 4100 975 50  0001 C CNN
F 1 "GND" H 4105 1052 50  0000 C CNN
F 2 "" H 4100 1225 50  0001 C CNN
F 3 "" H 4100 1225 50  0001 C CNN
	1    4100 1225
	1    0    0    -1  
$EndComp
Wire Wire Line
	4100 1225 4100 1150
Text Label 4500 1350 0    50   ~ 0
A4
Wire Wire Line
	4500 1350 4625 1350
$Comp
L Bonsai_C:r_0_0402_nopop R5
U 1 1
P 4375 925
F 0 "R5" V 4262 925 50  0000 C CNN
F 1 "r_0_0402_nopop" H 4405 885 50  0001 L CNN
F 2 "Bonsai_C:R_0402_1005Metric" H 5100 800 50  0001 C CNN
F 3 "" H 4375 925 50  0001 C CNN
	1    4375 925 
	0    1    1    0   
$EndComp
$Comp
L Bonsai_C:r_0_0402_nopop R6
U 1 1
P 4375 1150
F 0 "R6" V 4262 1150 50  0000 C CNN
F 1 "r_0_0402_nopop" H 4405 1110 50  0001 L CNN
F 2 "Bonsai_C:R_0402_1005Metric" H 5100 1025 50  0001 C CNN
F 3 "" H 4375 1150 50  0001 C CNN
	1    4375 1150
	0    1    1    0   
$EndComp
$Comp
L Bonsai_C:PAD_SQUARE_1MM J16
U 1 1
P 10175 4075
F 0 "J16" H 10067 4195 45  0000 C CNN
F 1 "PAD_SQUARE_1MM" H 10125 4325 45  0001 L BNN
F 2 "Bonsai_C:PAD_SQUARE_1MM" H 10175 4075 39  0001 C CNN
F 3 "" H 10175 4075 39  0001 C CNN
	1    10175 4075
	1    0    0    -1  
$EndComp
$Comp
L Bonsai_C:PAD_SQUARE_1MM J15
U 1 1
P 10800 3825
F 0 "J15" H 10692 3945 45  0000 C CNN
F 1 "PAD_SQUARE_1MM" H 10750 4075 45  0001 L BNN
F 2 "Bonsai_C:PAD_SQUARE_1MM" H 10800 3825 39  0001 C CNN
F 3 "" H 10800 3825 39  0001 C CNN
	1    10800 3825
	1    0    0    -1  
$EndComp
Text Label 10400 3825 0    50   ~ 0
BOOT0
Wire Wire Line
	10400 3825 10500 3825
$Comp
L Bonsai_C:fb_0402_26ohm FB1
U 1 1
P 1625 5175
F 0 "FB1" H 1350 5225 50  0000 L CNN
F 1 "fb_0402_26ohm" H 1700 5125 50  0001 L CNN
F 2 "Bonsai_C:R_0402_1005Metric" H 2375 5050 50  0001 C CNN
F 3 "" H 1625 5175 50  0001 C CNN
F 4 "CBG100505U260T" H 2025 4975 50  0001 C CNN "MPN"
F 5 "FH" H 1825 4900 50  0001 C CNN "Mfg"
F 6 "26ohm" H 1300 5125 50  0000 L CNN "Display value"
F 7 "C668229" H 1625 5175 50  0001 C CNN "LCSC"
	1    1625 5175
	1    0    0    -1  
$EndComp
Wire Wire Line
	1700 5350 1825 5350
Wire Wire Line
	2825 2975 2525 2975
Wire Wire Line
	2825 2975 2825 3050
Wire Wire Line
	2525 3725 2625 3725
Wire Wire Line
	2525 3825 2625 3825
Wire Wire Line
	2800 3525 2525 3525
Connection ~ 2800 3525
Wire Wire Line
	2525 3425 2800 3425
Wire Wire Line
	2800 3425 2800 3525
$Comp
L Bonsai_C:cap_4.7uF_25v_0805 C6
U 1 1
P 3375 1050
F 0 "C6" H 3467 1071 50  0000 L CNN
F 1 "cap_4.7uF_25v_0805" H 3450 950 50  0001 L CNN
F 2 "Bonsai_C:C_0805" H 4125 725 50  0001 C CNN
F 3 "" H 3375 1025 50  0001 C CNN
F 4 "CL21A475KAQNNNE" H 3850 875 50  0001 C CNN "MPN"
F 5 "Samsung" H 3550 800 50  0001 C CNN "Mfg"
F 6 "4.7uF" H 3467 980 50  0000 L CNN "Display value"
F 7 " C1779" H 3375 1050 50  0001 C CNN "LCSC"
	1    3375 1050
	1    0    0    -1  
$EndComp
Wire Wire Line
	3375 900  3375 1000
Wire Wire Line
	3800 7150 4450 7150
$Comp
L Bonsai_C:SMD-CRYSTAL-8MHZ-20PF-10PPM_2P-5.0X3.2MM_ Y1
U 1 1
P 4275 6925
F 0 "Y1" H 4275 7149 45  0000 C CNN
F 1 "SMD-CRYSTAL-8MHZ-20PF-10PPM_2P-5.0X3.2MM_" H 4275 7065 45  0000 C CNN
F 2 "Bonsai_C:X2-SMD-5.0X3.2X1.3MM" H 4275 6925 39  0001 C CNN
F 3 "" H 4275 6925 39  0001 C CNN
F 4 "X50328MSB2GI" H 4305 7075 20  0001 C CNN "MPN"
F 5 "C115962" H 4305 7075 20  0001 C CNN "LCSC"
	1    4275 6925
	1    0    0    -1  
$EndComp
Wire Wire Line
	4425 6925 4675 6925
$Comp
L Bonsai_C:SMD-PPTC-500MA_0805_ F1
U 1 1
P 3225 2325
F 0 "F1" H 3225 2495 45  0000 C CNN
F 1 "SMD-PPTC-500MA_0805_" H 3225 2411 45  0000 C CNN
F 2 "Bonsai_C:F0805" H 3225 2325 39  0001 C CNN
F 3 "" H 3225 2325 39  0001 C CNN
F 4 "SMD0805-050" H 3255 2475 20  0001 C CNN "MPN"
F 5 "C66452" H 3255 2475 20  0001 C CNN "LCSC"
	1    3225 2325
	1    0    0    -1  
$EndComp
Wire Wire Line
	2525 2375 2750 2375
Wire Wire Line
	2750 2375 2750 2325
Connection ~ 2750 2325
Wire Wire Line
	1825 4875 1825 5350
Connection ~ 1825 5350
Wire Wire Line
	1825 5350 1925 5350
Wire Wire Line
	10000 1225 10100 1225
$Comp
L power:+3.3V #PWR019
U 1 1
P 10100 1225
F 0 "#PWR019" H 10100 1075 50  0001 C CNN
F 1 "+3.3V" H 10115 1398 50  0000 C CNN
F 2 "" H 10100 1225 50  0001 C CNN
F 3 "" H 10100 1225 50  0001 C CNN
	1    10100 1225
	1    0    0    -1  
$EndComp
$Comp
L power:VBUS #PWR018
U 1 1
P 2875 3375
F 0 "#PWR018" H 2875 3225 50  0001 C CNN
F 1 "VBUS" H 2890 3548 50  0000 C CNN
F 2 "" H 2875 3375 50  0001 C CNN
F 3 "" H 2875 3375 50  0001 C CNN
	1    2875 3375
	1    0    0    -1  
$EndComp
$Comp
L Bonsai_C:2mm_mounting_hole MH1
U 1 1
P 6175 6925
F 0 "MH1" H 6275 6925 50  0000 L CNN
F 1 "2mm_mounting_hole" H 6175 7050 50  0001 C CNN
F 2 "Bonsai_C:MountingHole_2mm" H 6175 6925 50  0001 C CNN
F 3 "" H 6175 6925 50  0001 C CNN
	1    6175 6925
	1    0    0    -1  
$EndComp
$Comp
L Bonsai_C:2mm_mounting_hole MH2
U 1 1
P 6175 7125
F 0 "MH2" H 6275 7125 50  0000 L CNN
F 1 "2mm_mounting_hole" H 6175 7250 50  0001 C CNN
F 2 "Bonsai_C:MountingHole_2mm" H 6175 7125 50  0001 C CNN
F 3 "" H 6175 7125 50  0001 C CNN
	1    6175 7125
	1    0    0    -1  
$EndComp
$Comp
L Bonsai_C:SMD-SWITCH-TACTILE-SPST-NO_2P-2.5MMx3.0MM_ K1
U 1 1
P 9650 1325
F 0 "K1" H 9733 1679 45  0000 C CNN
F 1 "SMD-SWITCH-TACTILE-SPST-NO_2P-2.5MMx3.0MM_" H 9733 1595 45  0001 C CNN
F 2 "Bonsai_C:SW2-SMD-2.5X3.0X1.6MM" H 9650 1325 39  0001 C CNN
F 3 "" H 9650 1325 39  0001 C CNN
F 4 "B3U-1000P" H 9680 1475 20  0001 C CNN "MPN"
F 5 "Omron" H 9650 1325 50  0001 C CNN "Mfg"
F 6 "C231329" H 9650 1325 50  0001 C CNN "LCSC"
	1    9650 1325
	1    0    0    -1  
$EndComp
Wire Wire Line
	6925 1450 6925 1700
$Comp
L Bonsai_C:AAP2967-33VIR1 U1
U 1 1
P 4900 2425
F 0 "U1" H 4900 2792 50  0000 C CNN
F 1 "AAP2967-33VIR1" H 4900 2701 50  0000 C CNN
F 2 "Bonsai_C:SOT-23-5" H 4900 2025 50  0001 C CNN
F 3 "" H 4650 2675 50  0001 C CNN
F 4 " C370742" H 4900 2425 50  0001 C CNN "LCSC"
	1    4900 2425
	1    0    0    -1  
$EndComp
$Comp
L Bonsai_C:1N4148 D2
U 1 1
P 7950 1700
F 0 "D2" H 7900 1784 25  0000 C CNN
F 1 "1N4148" H 7800 1620 50  0001 L CNN
F 2 "Bonsai_C:D_SOD-523" H 7910 1850 50  0001 C CNN
F 3 "~" V 7960 1700 50  0001 C CNN
F 4 "1N4148X-TP" H 8000 1475 50  0001 C CNN "MPN"
F 5 "Micro Commercial Components" H 8025 1550 50  0001 C CNN "Mfg"
F 6 "C68948" H 7900 1630 50  0001 C CNN "LCSC"
	1    7950 1700
	1    0    0    -1  
$EndComp
Wire Wire Line
	2975 1225 3375 1225
Wire Wire Line
	2975 900  3375 900 
Text Notes 7025 7075 0    79   ~ 0
Bonsai C\nDavid Hoelscher\nRay Hung\ncustomMK, LLC
Text Notes 8125 7650 0    50   ~ 0
22 Feb 2021
Text Notes 10600 7625 0    50   ~ 0
-
Text Notes 7375 7500 0    79   ~ 0
Bonsai C
$Comp
L Bonsai_C:TYPE-C-31-M12_13 J3
U 1 1
P 1925 3425
F 0 "J3" H 2032 4932 50  0000 C CNN
F 1 "TYPE-C-31-M12_13" H 2032 4841 50  0000 C CNN
F 2 "Bonsai_C:TYPE-C-31-M-12" V 1425 3475 50  0001 C CNN
F 3 "" H 2125 3475 50  0001 C CNN
F 4 "Korean Hroparts Elec" H 1925 3425 50  0001 C CNN "Mfg"
F 5 "TYPE-C-31-M-12" H 1925 3425 50  0001 C CNN "MPN"
F 6 "C165948" H 2032 4750 50  0000 C CNN "LCSC"
	1    1925 3425
	1    0    0    -1  
$EndComp
$Comp
L Bonsai_C:NUF2221W1T2G U2
U 1 1
P 3750 3925
F 0 "U2" H 3750 4392 50  0000 C CNN
F 1 "NUF2221W1T2G" H 3750 4301 50  0000 C CNN
F 2 "Bonsai_C:SOT-363_SC-70-6_SC-88" H 3700 3675 50  0001 C CNN
F 3 "https://www.onsemi.com/pub/Collateral/NUF4401MN-D.PDF" H 3900 3275 50  0001 C CNN
F 4 "C274624" H 3750 3925 50  0001 C CNN "LCSC"
	1    3750 3925
	-1   0    0    -1  
$EndComp
Text Label 4600 3925 0    50   ~ 0
A11
Text Label 4600 3725 0    50   ~ 0
A12
Wire Wire Line
	2800 3925 2950 3925
Wire Wire Line
	2800 3525 2800 3925
Wire Wire Line
	2950 3725 2625 3725
Connection ~ 2625 3725
Wire Wire Line
	2625 3725 2625 3825
Wire Wire Line
	2875 3375 2875 3825
Wire Wire Line
	4875 3825 4875 3950
$Comp
L Bonsai_C:MUN5311DW1T1G Q1
U 1 1
P 7675 1450
F 0 "Q1" H 7595 1404 50  0000 R CNN
F 1 "MUN5311DW1T1G" H 7595 1495 50  0000 R CNN
F 2 "Bonsai_C:SOT-363_SC-70-6_SC-88" H 7775 1450 50  0001 L CNN
F 3 "" H 7775 1450 50  0001 L CNN
F 4 "C152542" H 7775 1450 50  0001 C CNN "LCSC"
	1    7675 1450
	-1   0    0    1   
$EndComp
$Comp
L Bonsai_C:cap_10uF_6v_0402 C12
U 1 1
P 8050 1775
F 0 "C12" H 8142 1796 50  0000 L CNN
F 1 "cap_10uF_6v_0402" H 8125 1675 50  0001 L CNN
F 2 "Bonsai_C:C_0402_1005Metric" H 8800 1450 50  0001 C CNN
F 3 "" H 8050 1750 50  0001 C CNN
F 4 "CL05A106MQ5NUNC" H 8525 1600 50  0001 C CNN "MPN"
F 5 "Samsung" H 8225 1525 50  0001 C CNN "Mfg"
F 6 "10uF" H 8142 1705 50  0000 L CNN "Display value"
F 7 "C15525" H 8050 1775 50  0001 C CNN "LCSC"
	1    8050 1775
	1    0    0    -1  
$EndComp
$EndSCHEMATC
